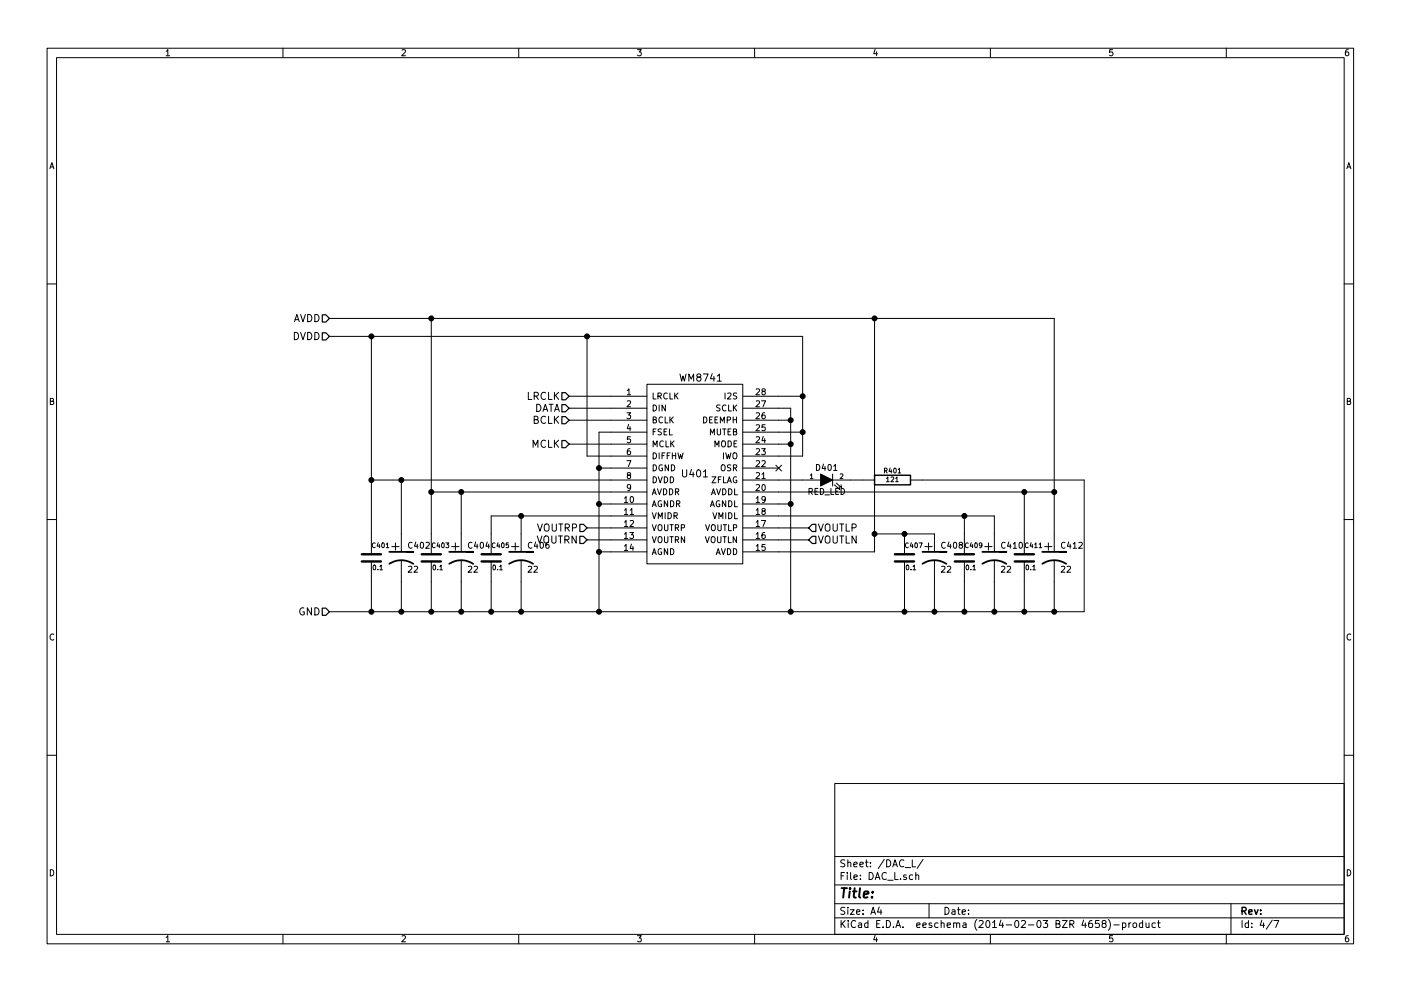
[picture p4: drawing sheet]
EESchema Schematic File Version 2
LIBS:conn_gosselin
LIBS:ti_gosselin
LIBS:oscillator_gosselin
LIBS:wolfson_gosselin
LIBS:power
LIBS:device
LIBS:conn
LIBS:microchip_gosselin
LIBS:linear_technology_gosselin
LIBS:led_gosselin
LIBS:mStereo2-cache
EELAYER 24 0
EELAYER END
$Descr A4 11693 8268
encoding utf-8
Sheet 4 7
Title ""
Date ""
Rev ""
Comp ""
Comment1 ""
Comment2 ""
Comment3 ""
Comment4 ""
$EndDescr
$Comp
L WM874XX U401
U 1 1
P 5800 3950
F 0 "U401" H 5800 3950 60  0000 C CNN
F 1 "WM8741" H 5850 4750 60  0000 C CNN
F 2 "" H 5800 3750 60  0000 C CNN
F 3 "" H 5800 3750 60  0000 C CNN
F 4 "Mouser" H 5950 5000 60  0001 C CNN "Supplier"
F 5 "238-WM8741GEDS/V" H 6300 5100 60  0001 C CNN "Supplier-PN"
F 6 "Wolfson Microelectronics" H 6350 5200 60  0001 C CNN "Manu"
F 7 "WM8741GEDS/V" H 6150 5300 60  0001 C CNN "Manu-PN"
F 8 "Audio D/A Converter ICs Stereo DAC, High End " H 6900 5400 60  0001 C CNN "Description"
	1    5800 3950
	1    0    0    -1  
$EndComp
Text HLabel 4750 3300 0    60   Input ~ 0
LRCLK
Text HLabel 4750 3400 0    60   Input ~ 0
DATA
Text HLabel 4750 3500 0    60   Input ~ 0
BCLK
Text HLabel 4750 3700 0    60   Input ~ 0
MCLK
Text HLabel 4900 4400 0    60   Input ~ 0
VOUTRP
Text HLabel 4900 4500 0    60   Input ~ 0
VOUTRN
Text HLabel 6750 4400 2    60   Input ~ 0
VOUTLP
Text HLabel 6750 4500 2    60   Input ~ 0
VOUTLN
Text HLabel 2750 2800 0    60   Input ~ 0
DVDD
$Comp
L C C403
U 1 1
P 3600 4650
F 0 "C403" H 3600 4750 40  0000 L CNN
F 1 "0.1" H 3606 4565 40  0000 L CNN
F 2 "" H 3638 4500 30  0000 C CNN
F 3 "" H 3600 4650 60  0000 C CNN
F 4 "Digi-Key" H 3600 4650 60  0001 C CNN "Supplier"
F 5 "445-8183-1-ND" H 3600 4650 60  0001 C CNN "Supplier-PN"
F 6 "TDK" H 3600 4650 60  0001 C CNN "Manu"
F 7 "CGJ4J2X7R1C104K125AA" H 3600 4650 60  0001 C CNN "Manu-PN"
F 8 "CAP CER 0.1UF 16V 10% X7R 0805" H 3600 4650 60  0001 C CNN "Description"
	1    3600 4650
	1    0    0    -1  
$EndComp
$Comp
L C C407
U 1 1
P 7550 4650
F 0 "C407" H 7550 4750 40  0000 L CNN
F 1 "0.1" H 7556 4565 40  0000 L CNN
F 2 "" H 7588 4500 30  0000 C CNN
F 3 "" H 7550 4650 60  0000 C CNN
F 4 "Digi-Key" H 7550 4650 60  0001 C CNN "Supplier"
F 5 "445-8183-1-ND" H 7550 4650 60  0001 C CNN "Supplier-PN"
F 6 "TDK" H 7550 4650 60  0001 C CNN "Manu"
F 7 "CGJ4J2X7R1C104K125AA" H 7550 4650 60  0001 C CNN "Manu-PN"
F 8 "CAP CER 0.1UF 16V 10% X7R 0805" H 7550 4650 60  0001 C CNN "Description"
	1    7550 4650
	1    0    0    -1  
$EndComp
Text HLabel 2750 5100 0    60   Input ~ 0
GND
Text HLabel 2750 2650 0    60   Input ~ 0
AVDD
Wire Wire Line
	4750 3300 5100 3300
Wire Wire Line
	4750 3400 5100 3400
Wire Wire Line
	4750 3500 5100 3500
Wire Wire Line
	4750 3700 5100 3700
Wire Wire Line
	4900 4400 5100 4400
Wire Wire Line
	4900 4500 5100 4500
Wire Wire Line
	6500 4400 6750 4400
Wire Wire Line
	6500 4500 6750 4500
Wire Wire Line
	3100 4000 5100 4000
Wire Wire Line
	3850 5100 3850 4850
Connection ~ 3850 5100
Connection ~ 6700 3600
Connection ~ 6700 3300
Wire Wire Line
	6700 3600 6500 3600
Wire Wire Line
	6500 3300 6700 3300
Wire Wire Line
	3600 4100 5100 4100
Wire Wire Line
	6500 4100 8800 4100
$Comp
L C C405
U 1 1
P 4100 4650
F 0 "C405" H 4100 4750 40  0000 L CNN
F 1 "0.1" H 4106 4565 40  0000 L CNN
F 2 "" H 4138 4500 30  0000 C CNN
F 3 "" H 4100 4650 60  0000 C CNN
F 4 "Digi-Key" H 4100 4650 60  0001 C CNN "Supplier"
F 5 "445-8183-1-ND" H 4100 4650 60  0001 C CNN "Supplier-PN"
F 6 "TDK" H 4100 4650 60  0001 C CNN "Manu"
F 7 "CGJ4J2X7R1C104K125AA" H 4100 4650 60  0001 C CNN "Manu-PN"
F 8 "CAP CER 0.1UF 16V 10% X7R 0805" H 4100 4650 60  0001 C CNN "Description"
	1    4100 4650
	1    0    0    -1  
$EndComp
Wire Wire Line
	4100 4450 4100 4300
Wire Wire Line
	4100 4300 5100 4300
Wire Wire Line
	4100 5100 4100 4850
Connection ~ 4100 5100
$Comp
L C C409
U 1 1
P 8050 4650
F 0 "C409" H 8050 4750 40  0000 L CNN
F 1 "0.1" H 8056 4565 40  0000 L CNN
F 2 "" H 8088 4500 30  0000 C CNN
F 3 "" H 8050 4650 60  0000 C CNN
F 4 "Digi-Key" H 8050 4650 60  0001 C CNN "Supplier"
F 5 "445-8183-1-ND" H 8050 4650 60  0001 C CNN "Supplier-PN"
F 6 "TDK" H 8050 4650 60  0001 C CNN "Manu"
F 7 "CGJ4J2X7R1C104K125AA" H 8050 4650 60  0001 C CNN "Manu-PN"
F 8 "CAP CER 0.1UF 16V 10% X7R 0805" H 8050 4650 60  0001 C CNN "Description"
	1    8050 4650
	1    0    0    -1  
$EndComp
Wire Wire Line
	5000 5100 5000 3600
Connection ~ 5000 3900
Connection ~ 5000 4200
Connection ~ 5000 4600
Connection ~ 5000 5100
Wire Wire Line
	5000 3600 5100 3600
Wire Wire Line
	5000 4200 5100 4200
Wire Wire Line
	5000 4600 5100 4600
Wire Wire Line
	5000 3900 5100 3900
Wire Wire Line
	6600 5100 6600 3400
Connection ~ 6600 3500
Connection ~ 6600 3700
Connection ~ 6600 4200
Connection ~ 6600 5100
Wire Wire Line
	6600 3400 6500 3400
Wire Wire Line
	6500 3500 6600 3500
Wire Wire Line
	6500 3700 6600 3700
Wire Wire Line
	6700 3800 6500 3800
Wire Wire Line
	6500 4200 6600 4200
Wire Wire Line
	6700 2800 6700 3800
Wire Wire Line
	4350 4450 4350 4300
Connection ~ 4350 4300
Wire Wire Line
	4350 5100 4350 4850
Connection ~ 4350 5100
Wire Wire Line
	2750 2800 6700 2800
$Comp
L C C411
U 1 1
P 8550 4650
F 0 "C411" H 8550 4750 40  0000 L CNN
F 1 "0.1" H 8556 4565 40  0000 L CNN
F 2 "" H 8588 4500 30  0000 C CNN
F 3 "" H 8550 4650 60  0000 C CNN
F 4 "Digi-Key" H 8550 4650 60  0001 C CNN "Supplier"
F 5 "445-8183-1-ND" H 8550 4650 60  0001 C CNN "Supplier-PN"
F 6 "TDK" H 8550 4650 60  0001 C CNN "Manu"
F 7 "CGJ4J2X7R1C104K125AA" H 8550 4650 60  0001 C CNN "Manu-PN"
F 8 "CAP CER 0.1UF 16V 10% X7R 0805" H 8550 4650 60  0001 C CNN "Description"
	1    8550 4650
	1    0    0    -1  
$EndComp
$Comp
L C C401
U 1 1
P 3100 4650
F 0 "C401" H 3100 4750 40  0000 L CNN
F 1 "0.1" H 3106 4565 40  0000 L CNN
F 2 "" H 3138 4500 30  0000 C CNN
F 3 "" H 3100 4650 60  0000 C CNN
F 4 "Digi-Key" H 3100 4650 60  0001 C CNN "Supplier"
F 5 "445-8183-1-ND" H 3100 4650 60  0001 C CNN "Supplier-PN"
F 6 "TDK" H 3100 4650 60  0001 C CNN "Manu"
F 7 "CGJ4J2X7R1C104K125AA" H 3100 4650 60  0001 C CNN "Manu-PN"
F 8 "CAP CER 0.1UF 16V 10% X7R 0805" H 3100 4650 60  0001 C CNN "Description"
	1    3100 4650
	1    0    0    -1  
$EndComp
Wire Wire Line
	3600 5100 3600 4850
Connection ~ 3600 5100
Wire Wire Line
	3100 2800 3100 4450
Wire Wire Line
	3350 4450 3350 4000
Connection ~ 3350 4000
Wire Wire Line
	3600 2650 3600 4450
Wire Wire Line
	3850 4450 3850 4100
Connection ~ 3850 4100
Wire Wire Line
	3350 5100 3350 4850
Connection ~ 3350 5100
Wire Wire Line
	3100 4850 3100 5100
Connection ~ 3100 5100
Connection ~ 3100 2800
Connection ~ 3100 4000
Connection ~ 3600 2650
Connection ~ 3600 4100
Wire Wire Line
	2750 5100 9050 5100
Wire Wire Line
	8800 5100 8800 4850
Wire Wire Line
	7550 4850 7550 5100
Connection ~ 7550 5100
Wire Wire Line
	7800 4850 7800 5100
Connection ~ 7800 5100
Wire Wire Line
	8550 4850 8550 5100
Connection ~ 8550 5100
Wire Wire Line
	8050 4850 8050 5100
Connection ~ 8050 5100
Wire Wire Line
	8300 4850 8300 5100
Connection ~ 8300 5100
Wire Wire Line
	6500 4300 8300 4300
Wire Wire Line
	8050 4300 8050 4450
Wire Wire Line
	7300 4600 6500 4600
Wire Wire Line
	7300 2650 7300 4600
Wire Wire Line
	7300 4450 7800 4450
Connection ~ 7550 4450
Wire Wire Line
	8300 4300 8300 4450
Connection ~ 8050 4300
Wire Wire Line
	8550 4100 8550 4450
Wire Wire Line
	8800 2650 8800 4450
Connection ~ 8550 4100
Wire Wire Line
	2750 2650 8800 2650
Connection ~ 8800 4100
Connection ~ 7300 2650
Connection ~ 7300 4450
Wire Wire Line
	4900 3800 5100 3800
Wire Wire Line
	4900 2800 4900 3800
Connection ~ 4900 2800
NoConn ~ 6500 3900
$Comp
L RED_LED D401
U 1 1
P 6900 4000
F 0 "D401" H 6900 4100 50  0000 C CNN
F 1 "RED_LED" H 6900 3900 50  0000 C CNN
F 2 "" H 6900 4000 60  0000 C CNN
F 3 "" H 6900 4000 60  0000 C CNN
F 4 "160-1427-1-ND" H 7100 4300 60  0001 C CNN "Supplier-PN"
F 5 "Digi-key" H 7000 4200 60  0001 C CNN "Supplier"
F 6 "LED SUPER RED CLR THIN 0805 SMD" H 7400 4600 60  0001 C CNN "Description"
F 7 "Lite-On" H 7200 4400 60  0001 C CNN "Manu"
F 8 "LTST-C171KRKT" H 7300 4500 60  0001 C CNN "Manu-PN"
	1    6900 4000
	1    0    0    -1  
$EndComp
$Comp
L R R401
U 1 1
P 7450 4000
F 0 "R401" V 7530 4000 40  0000 C CNN
F 1 "121" V 7457 4001 40  0000 C CNN
F 2 "" V 7380 4000 30  0000 C CNN
F 3 "" H 7450 4000 30  0000 C CNN
F 4 "Digikey" H 7450 4000 60  0001 C CNN "Supplier"
F 5 "RNCP0805FTD121RCT-ND" H 7450 4000 60  0001 C CNN "Supplier-PN"
F 6 "Stackpole" H 7450 4000 60  0001 C CNN "Manu"
F 7 "RNCP0805FTD121R" H 7450 4000 60  0001 C CNN "Manu-PN"
F 8 "RES 121 OHM 1/4W 1% 0805" H 7450 4000 60  0001 C CNN "Description"
	1    7450 4000
	0    -1   -1   0   
$EndComp
Wire Wire Line
	6500 4000 6700 4000
Wire Wire Line
	7100 4000 7200 4000
Wire Wire Line
	7700 4000 9050 4000
Wire Wire Line
	9050 4000 9050 5100
Connection ~ 8800 5100
$Comp
L CP1 C402
U 1 1
P 3350 4650
F 0 "C402" H 3400 4750 50  0000 L CNN
F 1 "22" H 3400 4550 50  0000 L CNN
F 2 "" H 3350 4650 60  0000 C CNN
F 3 "" H 3350 4650 60  0000 C CNN
F 4 "Digi-key" H 3350 4650 60  0001 C CNN "Supplier"
F 5 "P16405CT-ND" H 3350 4650 60  0001 C CNN "Supplier-PN"
F 6 "Panasonic" H 3350 4650 60  0001 C CNN "Manu"
F 7 "32SEPF22M+TSS" H 3350 4650 60  0001 C CNN "Manu-PN"
F 8 "CAP ALUM 22UF 32V 20% RADIAL" H 3350 4650 60  0001 C CNN "Description"
	1    3350 4650
	1    0    0    -1  
$EndComp
$Comp
L CP1 C404
U 1 1
P 3850 4650
F 0 "C404" H 3900 4750 50  0000 L CNN
F 1 "22" H 3900 4550 50  0000 L CNN
F 2 "" H 3850 4650 60  0000 C CNN
F 3 "" H 3850 4650 60  0000 C CNN
F 4 "Digi-key" H 3850 4650 60  0001 C CNN "Supplier"
F 5 "P16405CT-ND" H 3850 4650 60  0001 C CNN "Supplier-PN"
F 6 "Panasonic" H 3850 4650 60  0001 C CNN "Manu"
F 7 "32SEPF22M+TSS" H 3850 4650 60  0001 C CNN "Manu-PN"
F 8 "CAP ALUM 22UF 32V 20% RADIAL" H 3850 4650 60  0001 C CNN "Description"
	1    3850 4650
	1    0    0    -1  
$EndComp
$Comp
L CP1 C406
U 1 1
P 4350 4650
F 0 "C406" H 4400 4750 50  0000 L CNN
F 1 "22" H 4400 4550 50  0000 L CNN
F 2 "" H 4350 4650 60  0000 C CNN
F 3 "" H 4350 4650 60  0000 C CNN
F 4 "Digi-key" H 4350 4650 60  0001 C CNN "Supplier"
F 5 "P16405CT-ND" H 4350 4650 60  0001 C CNN "Supplier-PN"
F 6 "Panasonic" H 4350 4650 60  0001 C CNN "Manu"
F 7 "32SEPF22M+TSS" H 4350 4650 60  0001 C CNN "Manu-PN"
F 8 "CAP ALUM 22UF 32V 20% RADIAL" H 4350 4650 60  0001 C CNN "Description"
	1    4350 4650
	1    0    0    -1  
$EndComp
$Comp
L CP1 C408
U 1 1
P 7800 4650
F 0 "C408" H 7850 4750 50  0000 L CNN
F 1 "22" H 7850 4550 50  0000 L CNN
F 2 "" H 7800 4650 60  0000 C CNN
F 3 "" H 7800 4650 60  0000 C CNN
F 4 "Digi-key" H 7800 4650 60  0001 C CNN "Supplier"
F 5 "P16405CT-ND" H 7800 4650 60  0001 C CNN "Supplier-PN"
F 6 "Panasonic" H 7800 4650 60  0001 C CNN "Manu"
F 7 "32SEPF22M+TSS" H 7800 4650 60  0001 C CNN "Manu-PN"
F 8 "CAP ALUM 22UF 32V 20% RADIAL" H 7800 4650 60  0001 C CNN "Description"
	1    7800 4650
	1    0    0    -1  
$EndComp
$Comp
L CP1 C410
U 1 1
P 8300 4650
F 0 "C410" H 8350 4750 50  0000 L CNN
F 1 "22" H 8350 4550 50  0000 L CNN
F 2 "" H 8300 4650 60  0000 C CNN
F 3 "" H 8300 4650 60  0000 C CNN
F 4 "Digi-key" H 8300 4650 60  0001 C CNN "Supplier"
F 5 "P16405CT-ND" H 8300 4650 60  0001 C CNN "Supplier-PN"
F 6 "Panasonic" H 8300 4650 60  0001 C CNN "Manu"
F 7 "32SEPF22M+TSS" H 8300 4650 60  0001 C CNN "Manu-PN"
F 8 "CAP ALUM 22UF 32V 20% RADIAL" H 8300 4650 60  0001 C CNN "Description"
	1    8300 4650
	1    0    0    -1  
$EndComp
$Comp
L CP1 C412
U 1 1
P 8800 4650
F 0 "C412" H 8850 4750 50  0000 L CNN
F 1 "22" H 8850 4550 50  0000 L CNN
F 2 "" H 8800 4650 60  0000 C CNN
F 3 "" H 8800 4650 60  0000 C CNN
F 4 "Digi-key" H 8800 4650 60  0001 C CNN "Supplier"
F 5 "P16405CT-ND" H 8800 4650 60  0001 C CNN "Supplier-PN"
F 6 "Panasonic" H 8800 4650 60  0001 C CNN "Manu"
F 7 "32SEPF22M+TSS" H 8800 4650 60  0001 C CNN "Manu-PN"
F 8 "CAP ALUM 22UF 32V 20% RADIAL" H 8800 4650 60  0001 C CNN "Description"
	1    8800 4650
	1    0    0    -1  
$EndComp
$EndSCHEMATC
